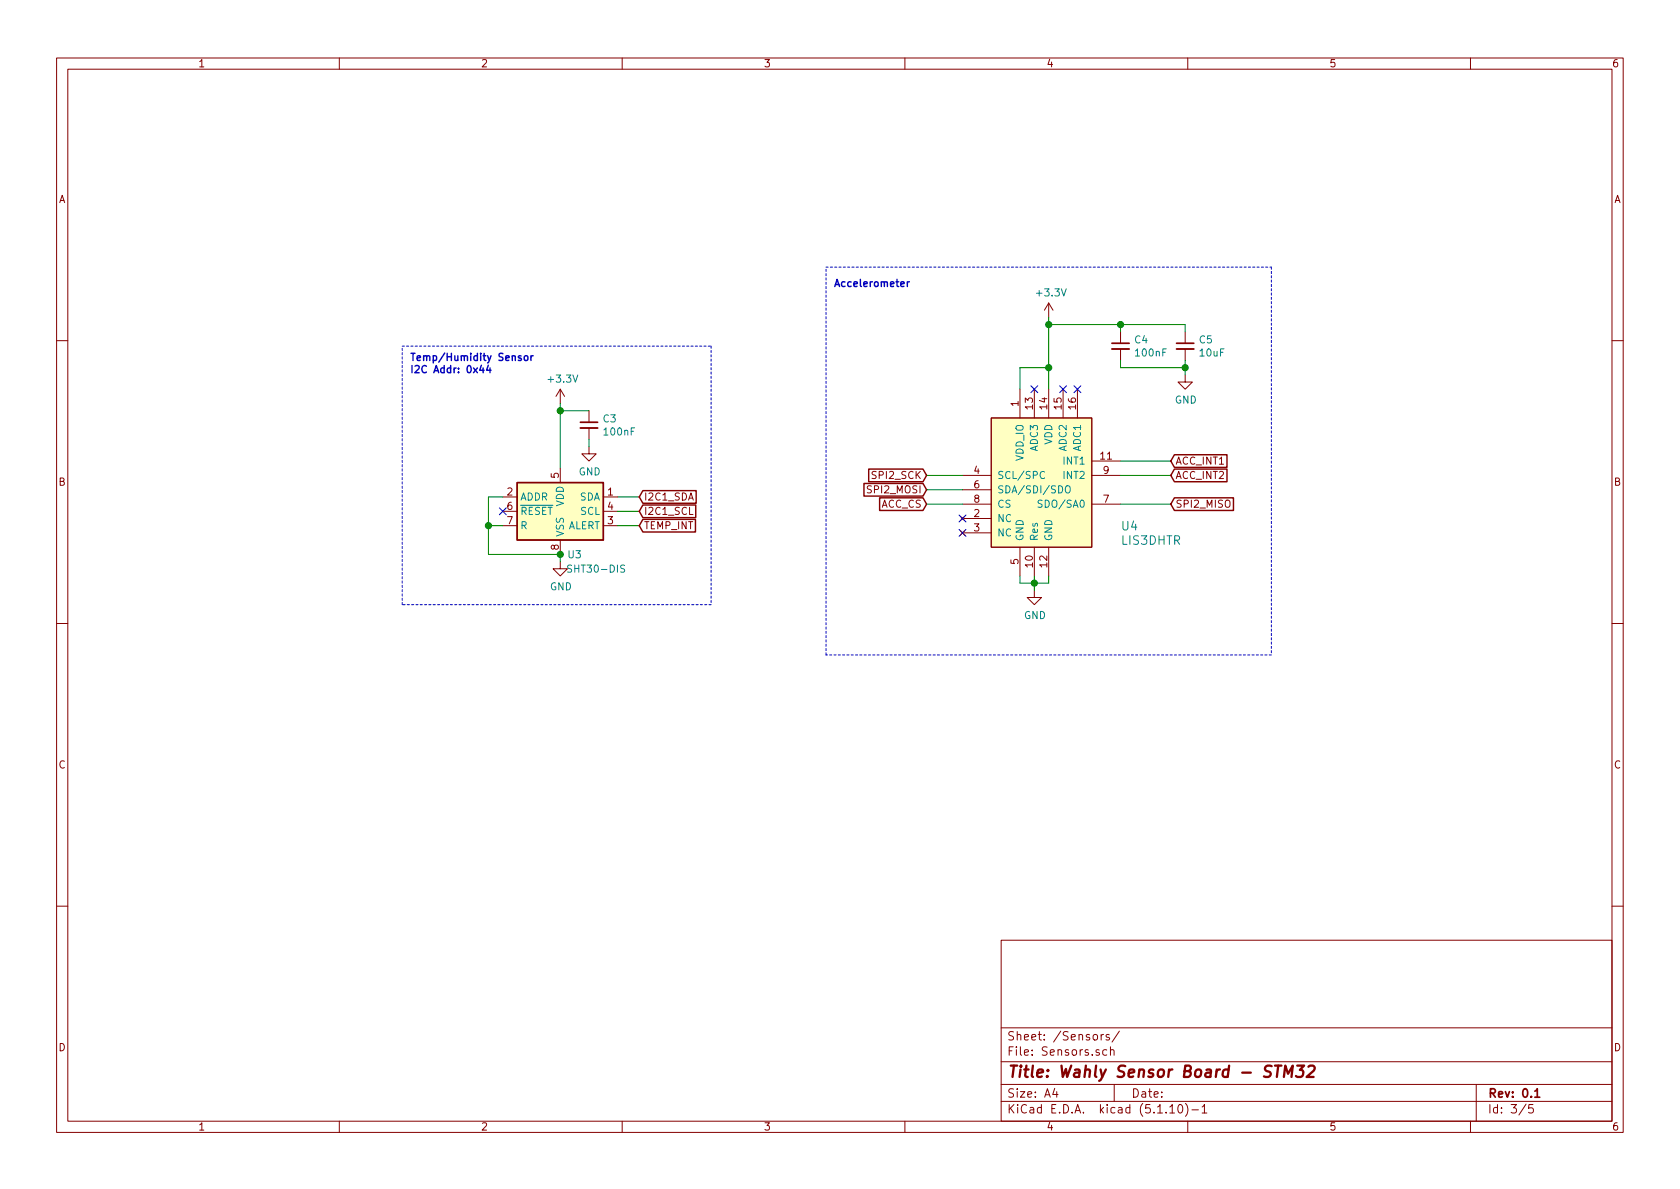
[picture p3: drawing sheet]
<svg xmlns="http://www.w3.org/2000/svg" width="297mm" height="210mm" viewBox="0 0 297 210" stroke-linecap="round" stroke-linejoin="round" font-family="sans-serif">
<g fill="none" stroke="#840000" stroke-width=".18">
<path d="M10 10.3h277v189.9h-277zM12 12.2h273v186.1h-273zM60 10.3v1.9M110 10.3v1.9M160 10.3v1.9M210 10.3v1.9M260 10.3v1.9M185.4 53.6l-.7 1.3M185.4 53.6v2.5M185.4 53.6l.8 1.3M198.1 58.7v2M209.5 58.7v2"/>
<path d="M10 60.2h2M99.1 68.8l-.8 1.3M99.1 68.8v2.6M99.1 68.8l.7 1.3M104.1 79v1.3h1.3l-1.3 1.2-1.2-1.2h1.2M104.1 72.6v2.1M104.1 75.7v2M175.3 73.9h17.7v22.9h-17.7zM180.3 68.8v5.1M182.9 68.8v5.1M185.4 68.8v5.1M188 68.8v5.1"/>
<path d="M190.5 68.8v5.1M198.1 61.7v2M209.5 66.3v1.3h1.3l-1.3 1.2-1.2-1.2h1.2M209.5 61.7v2M285 60.2h2M88.9 87.9h2.5M88.9 93h2.5M88.9 90.4h2.5M99.1 99.3v1.3h1.2l-1.2 1.2-1.3-1.2h1.3M99.1 82.8v2.5M99.1 95.5v2.5M106.7 87.9h2.5"/>
<path d="M106.7 93h2.5M106.7 90.4h2.5M169.8 91.3l.8 .8M169.8 93.8l.8 .8M170.2 91.7h5.1M170.2 94.2h5.1M170.2 84.1h5.1M170.2 86.6h5.1M170.2 89.1h5.1M170.6 91.3l-.8 .8M170.6 93.8l-.8 .8M180.3 96.8v5"/>
<path d="M182.9 96.8v5M185.4 96.8v5M193 84.1h5.1M193 89.1h5.1M193 81.5h5.1M10 110.3h2M182.9 104.4v1.3h1.2l-1.2 1.2-1.3-1.2h1.3M285 110.3h2M10 160.2h2M177 166.3h108v32h-108zM285 160.2h2M60 198.3v1.9"/>
<path d="M110 198.3v1.9M160 198.3v1.9M177 194.8h108M177 191.8h108M177 187.8h108M177 181.8h108M186.5 192.5l-.4 1h1M186.8 193v1M194.7 182.9v1M195.1 182.9l-.4 .3M195.7 185.7l-.4-.1-.3 .3v.6l.3 .1 .4-.1M196.1 183l-.3-.1-.2 .2v.3l.5 .1v.3h-.5"/>
<path d="M196.3 185.7l.2-.1 .4 .1 .1 .9M196.3 185.1v1.5M197 191.8v3M197.9 182.3l-1.3 2M206.8 195.8l.5-.5v1.5M206.8 196.8h.9M208.5 195.4l.1-.1a.8 .8 0 0 1 .5 .8 .8 .8 0 0 1-.5 .7 1 1 0 0 1-.1-1.4zM209.6 195.1a1.71 1.71 0 0 1 0 2.3M210 198.3v1.9M210.7 196.3h1.2M212.5 195.8l.5-.5v1.5M212.5 196.8h.9"/>
<path d="M260 198.3v1.9M261 191.8v6.5M269.8 195.2l-1.2 2M271 195.3h-.7v.7l.2-.1 .5 .1 .1 .2-.1 .5-.2 .1-.5-.1"/>
</g>
<path d="M102.6 74.7h3.1M196.6 60.7h3M208 60.7h3.1M271.4 193l.4-.5v1.5M271.4 194h.8" fill="none" stroke="#840000" stroke-width=".3"/>
<path d="M225.4 188.4h1.2M226 188.4l-.2 2M227 190.4l.3-2 .4 1.5 .9-1.5-.3 2M229.4 188.4h1.2l-.8 .8h.3l.3 .2a.82 .82 0 0 1-.2 .9l-.8 .1-.3-.1M231.3 188.6l.3-.2h.5l.3 .2v.4l-.1 .3-1.3 1.1h1.3" fill="none" stroke="#840000" stroke-width=".41"/>
<path d="M102.6 75.7h3.1M196.6 61.7h3M208 61.7h3.1" fill="none" stroke="#840000" stroke-width=".33"/>
<g fill="#ffffc2" stroke="#ffffc2" stroke-width=".18">
<path d="M91.4 85.3h15.3v10.2h-15.3z"/>
<path d="M175.3 73.9h17.7v22.9h-17.7z"/>
</g>
<path d="M91.4 85.3h15.3v10.2h-15.3zM113.7 89.3h9.3v2.2h-9.3l-.7-1.1zM113.7 86.8h9.4v2.2h-9.4l-.7-1.1zM113.7 91.8h9.3v2.3h-9.3l-.7-1.1zM152.8 85.5h10.4l.6 1.1-.6 1.1h-10.4zM153.6 83h9.6l.6 1.1-.6 1.1h-9.6zM155.5 88h7.7l.6 1.1-.6 1.2h-7.7zM207.6 88h10.5v2.3h-10.5l-.6-1.2zM207.6 83h9.3v2.2h-9.3l-.6-1.1zM207.6 80.4h9.3v2.2h-9.3l-.6-1.1z" fill="none" stroke="#840000" stroke-width=".25"/>
<path d="M101.1 100l-.5-.1-.2 .1 .1 .5 .5 .2 .1 .3-.3 .2-.4-.1M184.3 88.5l-.5-.1-.2 .2v.4l.6 .2 .1 .3-.3 .2h-.5M184.7 83.5a.6 .6 0 0 0-.8 .4 .6 .6 0 0 0 .6 .7l.2-.1M188.5 86l.2-.1a.45 .45 0 0 1 .5 .4v.4l-.1 .4h-.6a.93 .93 0 0 1 0-1.1z" fill="none" stroke="#008484" stroke-width=".18"/>
<path d="M146 47.2h78.8M224.8 47.2v68.6M71.1 61.2h54.6M125.7 61.2v45.7M71.1 106.9v-45.7M125.7 106.9h-54.6M146 115.8v-68.6M224.8 115.8h-78.8" fill="none" stroke="#0000c2" stroke-width=".18" stroke-dasharray=".4 .4"/>
<g fill="none" stroke="#008400" stroke-width=".18">
<path d="M185.4 57.4h24.1v1.3M185.4 56.1v12.7M198.1 57.4v1.3M99.1 71.4v11.4M99.1 72.6h5M104.1 77.7v1.3M185.4 65h-5.1v3.8M198.1 63.7v1.3h11.4M209.5 63.7v2.6M86.4 93h2.5M88.9 87.9h-2.5v10.1h12.7v1.3M109.2 90.4h3.8"/>
<path d="M109.2 87.9h3.8M109.2 93h3.8M163.8 89.1h6.4M163.8 84.1h6.4M163.8 86.6h6.4M198.1 89.1h8.9M198.1 84.1h8.9M198.1 81.5h8.9M180.3 101.8v1.3h5.1v-1.3M182.9 101.8v2.6"/>
</g>
<path d="M160.4 49.8v.9M160.8 49.8l-.3 .1-.1 .2M85.1 64.6l-.3 .9h.8M85.4 65.1v.8M86.3 64.6l-.3 .9h.8M86.6 65.1v.8M92.7 63l.2-.1 .4 .1v.5l-.1 .2h-.3l-.2-.1zM93.9 62.9v.8M94.3 62.9l-.4 .2" fill="none" stroke="#0000c2" stroke-width=".25"/>
<g fill="#008400" stroke="#008400" stroke-width=".25">
<circle cx="99.1" cy="72.6" r=".51"/>
<circle cx="182.9" cy="103.1" r=".51"/>
<circle cx="185.4" cy="65" r=".51"/>
<circle cx="86.4" cy="93" r=".51"/>
<circle cx="209.6" cy="65" r=".51"/>
<circle cx="99.1" cy="98" r=".51"/>
<circle cx="185.4" cy="57.4" r=".51"/>
<circle cx="198.1" cy="57.4" r=".51"/>
</g>
<path d="M182.3 68.2l1.2 1.2M183.5 68.2l-1.2 1.2M187.4 68.2l1.2 1.2M188.6 68.2l-1.2 1.2M189.9 68.2l1.2 1.2M191.1 68.2l-1.2 1.2M88.3 89.8l1.2 1.2M89.5 89.8l-1.2 1.2M169.6 91.1l1.2 1.2M169.6 93.6l1.2 1.2M170.8 91.1l-1.2 1.2M170.8 93.6l-1.2 1.2" fill="none" stroke="#000084" stroke-width=".18"/>
<text font-size="2.8" fill="#840000" x="178" y="190.5">Title: Wahly Sensor Board - STM32</text>
<g font-size="2.1" fill="#008484">
<text x="198.4" y="93.8">U4</text>
<text x="198.3" y="96.3">LIS3DHTR</text>
</g>
<g font-size="2.1" fill="#840000">
<text x="178" y="184">Sheet: /Sensors/</text>
<text x="178" y="186.7">File: Sensors.sch</text>
<text x="178" y="196.9">KiCad E.D.A. kicad (5.1.10)-1</text>
<text x="178" y="194.1">Size: A4</text>
<text x="200" y="194.1">Date:</text>
<text x="263" y="194.1">Rev: 0.1</text>
<text x="263" y="196.9">Id: 3/5</text>
</g>
<g font-size="1.8" fill="#840000">
<text x="35" y="11.9">1</text>
<text x="85" y="11.9">2</text>
<text x="135" y="11.9">3</text>
<text x="185" y="11.9">4</text>
<text x="235" y="11.9">5</text>
<text x="285" y="11.9">6</text>
<text x="10.4" y="35.9">A</text>
<text x="285.4" y="35.9">A</text>
<text x="180.1" y="71.9" transform="rotate(-90 180.1 71.9)">1</text>
<text x="182.6" y="72.3" transform="rotate(-90 182.6 72.3)">13</text>
<text x="185.2" y="72.3" transform="rotate(-90 185.2 72.3)">14</text>
<text x="187.7" y="72.3" transform="rotate(-90 187.7 72.3)">15</text>
<text x="190.2" y="72.3" transform="rotate(-90 190.2 72.3)">16</text>
<text x="172.2" y="83.8">4</text>
<text x="194.6" y="81.3">11</text>
<text x="195.1" y="83.8">9</text>
<text x="207.8" y="82.2">ACC_INT1</text>
<text x="10.4" y="85.9">B</text>
<text x="89.7" y="87.6">2</text>
<text x="98.8" y="84.6" transform="rotate(-90 98.8 84.6)">5</text>
<text x="107.5" y="87.6">1</text>
<text x="113.8" y="88.5">I2C1_SDA</text>
<text x="153.7" y="87.2">SPI2_MOSI</text>
<text x="154.5" y="84.7">SPI2_SCK</text>
<text x="155.8" y="89.8">ACC_CS</text>
<text x="172.2" y="86.4">6</text>
<text x="172.2" y="88.9">8</text>
<text x="195.1" y="88.9">7</text>
<text x="207.8" y="89.8">SPI2_MISO</text>
<text x="207.8" y="84.7">ACC_INT2</text>
<text x="285.4" y="85.9">B</text>
<text x="89.7" y="90.2">6</text>
<text x="89.7" y="92.7">7</text>
<text x="107.5" y="92.7">3</text>
<text x="107.5" y="90.2">4</text>
<text x="113.8" y="91.1">I2C1_SCL</text>
<text x="113.8" y="93.6">TEMP_INT</text>
<text x="172.2" y="91.4">2</text>
<text x="172.2" y="94">3</text>
<text x="98.8" y="97.3" transform="rotate(-90 98.8 97.3)">8</text>
<text x="180.1" y="99.8" transform="rotate(-90 180.1 99.8)">5</text>
<text x="182.6" y="100.3" transform="rotate(-90 182.6 100.3)">10</text>
<text x="185.2" y="100.3" transform="rotate(-90 185.2 100.3)">12</text>
<text x="10.4" y="135.9">C</text>
<text x="285.4" y="135.9">C</text>
<text x="10.4" y="185.9">D</text>
<text x="285.4" y="185.9">D</text>
<text x="35" y="199.9">1</text>
<text x="85" y="199.9">2</text>
<text x="135" y="199.9">3</text>
<text x="185" y="199.9">4</text>
<text x="235" y="199.9">5</text>
<text x="285" y="199.9">6</text>
</g>
<g font-size="1.8" fill="#0000c2">
<text x="147.3" y="50.7">Accelerometer</text>
<text x="72.4" y="63.8">Temp/Humidity Sensor</text>
<text x="72.4" y="66">I2C Addr: 0x44</text>
</g>
<g font-size="1.8" fill="#008484">
<text x="183.5" y="52.4">+3.3V</text>
<text x="200.7" y="60.7">C4</text>
<text x="200.9" y="63">100nF</text>
<text x="212.1" y="60.7">C5</text>
<text x="212.2" y="63">10uF</text>
<text x="97.1" y="67.7">+3.3V</text>
<text x="207.7" y="71.4">GND</text>
<text x="106.7" y="74.7">C3</text>
<text x="106.9" y="77">100nF</text>
<text x="181" y="81.5" transform="rotate(-90 181 81.5)">VDD_IO</text>
<text x="183.5" y="79.8" transform="rotate(-90 183.5 79.8)">ADC3</text>
<text x="186.1" y="78.7" transform="rotate(-90 186.1 78.7)">VDD</text>
<text x="188.2" y="82.2">INT1</text>
<text x="188.6" y="79.8" transform="rotate(-90 188.6 79.8)">ADC2</text>
<text x="191.1" y="79.8" transform="rotate(-90 191.1 79.8)">ADC1</text>
<text x="91.9" y="88.5">ADDR</text>
<text x="99.7" y="89.6" transform="rotate(-90 99.7 89.6)">VDD</text>
<text x="102.3" y="84.1">GND</text>
<text x="102.4" y="88.5">SDA</text>
<text x="176.3" y="84.7">SCL/SPC</text>
<text x="176.3" y="87.2">SDA/SDI/SDO</text>
<text x="176.3" y="89.8">CS</text>
<text x="184.3" y="89.8">SDO/SA0</text>
<text x="188.2" y="84.7">INT2</text>
<text x="91.9" y="91.1">RESET</text>
<text x="91.9" y="93.6">R</text>
<text x="99.7" y="95" transform="rotate(-90 99.7 95)">VSS</text>
<text x="100.3" y="93.6">ALERT</text>
<text x="102.6" y="91.1">SCL</text>
<text x="176.3" y="92.3">NC</text>
<text x="176.3" y="94.9">NC</text>
<text x="181" y="95.8" transform="rotate(-90 181 95.8)">GND</text>
<text x="183.5" y="95.8" transform="rotate(-90 183.5 95.8)">Res</text>
<text x="186.1" y="95.8" transform="rotate(-90 186.1 95.8)">GND</text>
<text x="100.5" y="98.7">U3</text>
<text x="100.9" y="101.3">SHT30-DIS</text>
<text x="97.2" y="104.4">GND</text>
<text x="181.1" y="109.5">GND</text>
</g>
</svg>
